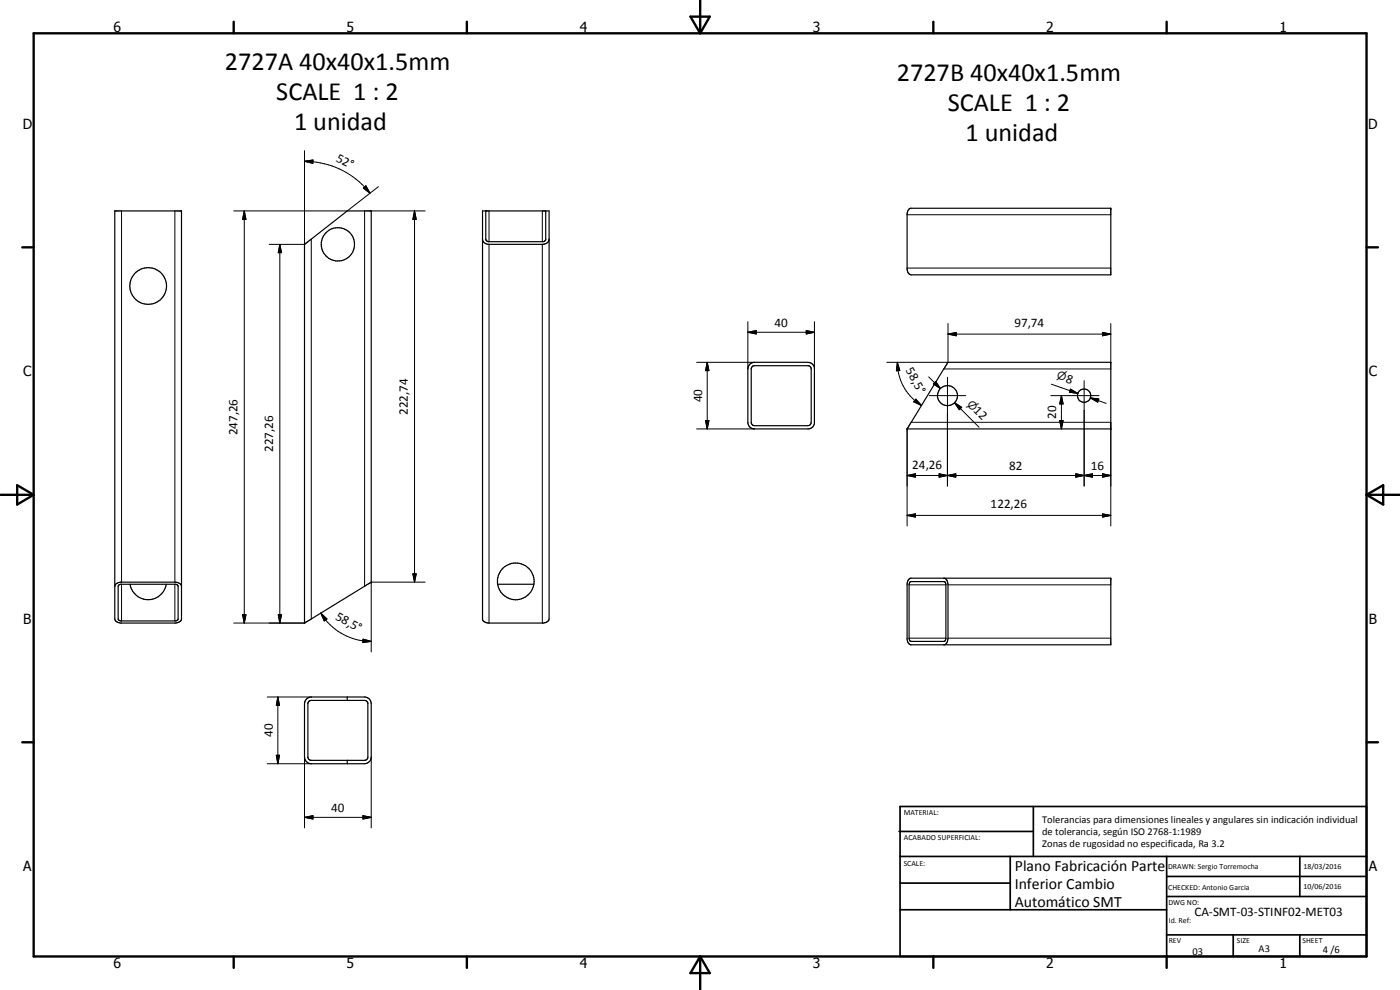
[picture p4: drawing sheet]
<svg xmlns="http://www.w3.org/2000/svg" width="420mm" height="297mm" viewBox="0 0 420 297" stroke-linecap="round" stroke-linejoin="round" font-family="sans-serif">
<g fill="none" stroke="#000" stroke-width=".35">
<path d="M34.4 63.3h20.1v122.4a1.6 1.6 0 0 1-1.7 1.2h-16.7l-1.3-.5-.4-.7zM91.4 73.3l12.8-10h7.2v111.4l-20 12.2zM91.4 73.3h.1M144.8 63.3h20v122.4l-.4 .7-1.3 .5h-16.6l-1.1-.3-.6-.7zM145.8 63.3v8.5l.3 .5 .5 .2 16.8-.1 .4-.5v-8.6M164.8 71.8a1.83 1.83 0 0 1-2 1.5h-16a1.94 1.94 0 0 1-2-1.3M272.9 62.7l.4-.2h60.1v20h-59.9a1.6 1.6 0 0 1-1.3-1.7v-16.7zM225.2 109.2l1.3-.5h16l1.2 .5 .7 1.2v16.6l-.4 1-1.2 .7h-16.7a1.98 1.98 0 0 1-1.7-2v-16l.2-.7zM225.8 109.9l.4-.2h16.4l.5 .2 .3 .8v16l-.3 .8-.6 .2h-16l-.8-.4-.2-.4v-16.4zM284.4 108.8l49-.1v20h-61.2zM34.4 175.9l.4-.7 1.3-.5h16.7a1.6 1.6 0 0 1 1.7 1.2M35.7 175.5l.5-.2h16.5l.5 .2 .3 .4-.1 10.1-.7 .3h-16.5l-.5-.2-.2-.4v-9.8z"/>
<path d="M39 175.3a5.5 5.5 0 0 0 5.5 4.6 5.5 5.5 0 0 0 5.4-4.6M149.3 175.3h10.9M272.9 173.7l.4-.2h60.1v20h-60.1a1.88 1.88 0 0 1-1.1-1.7v-16.6l.2-.9zM273.1 174.7l.2-.2h10.1l.3 .3 .2 16.9-.5 .7h-10.1l-.3-.3-.2-16.6zM283.5 173.5a1.91 1.91 0 0 1 1 2v16l-.2 1.2-.8 .8M92.1 209.6l1.3-.5h16a2 2 0 0 1 2 2v16a2 2 0 0 1-2 2.1h-16a2.07 2.07 0 0 1-2-2.1v-16l.1-.5zM92.6 210.6l.8-.5h16l.6 .3 .4 .5v16.5l-.2 .4-.8 .3h-16.2l-.5-.3-.3-.5v-16.4zM104.2 209.1v1M104.2 228.1v1.1"/>
<circle cx="101.4" cy="73.3" r="5"/>
<circle cx="44.5" cy="85.8" r="5.5"/>
<circle cx="284.4" cy="118.7" r="3"/>
<circle cx="325.3" cy="118.7" r="2.01"/>
<circle cx="154.8" cy="174.4" r="5.5"/>
</g>
<g fill="#000">
<circle cx="163.8" cy="63.3" r=".18"/>
<circle cx="333.4" cy="62.5" r=".18"/>
<circle cx="272.2" cy="128.7" r=".18"/>
<circle cx="333.4" cy="128.7" r=".18"/>
<circle cx="111.4" cy="174.7" r=".18"/>
<circle cx="333.4" cy="173.5" r=".18"/>
</g>
<g fill="none" stroke="#000" stroke-width=".3">
<path d="M91.4 48.4l2.5-.4v1zM91.4 45.2v28.1h-10.6M91.4 48.4a25 25 0 0 1 19.6 9.6M109 56.4l.8-.6 1.2 2.2zM113.6 56l-9.4 7.3h-34.1M36.5 63.3v111.4M52.5 63.3v111.4M73.3 63.3l.5 2.5h-1zM73.3 63.3v123.6M84 73.3l.5 2.5h-1zM84 73.3v113.6M93.4 71.8v113.9"/>
<path d="M109.4 63.3v112.6M111.4 63.3h16.2M124.4 63.3l.5 2.5h-1zM124.4 63.3v111.4M146.8 63.3v9.2M146.8 73.3v113.6M162.8 63.3v9.2M162.8 73.3v113.6M272.2 64.4h61.2M224.4 99.7l2.5-.5v1zM224.4 99.7h20M224.4 96.5v14.2"/>
<path d="M242 99.2l2.4 .5-2.4 .5zM244.4 96.5v14.2M272.2 80.4h61.2M284.5 97.1v11.6h-18.4M330.9 99.7l2.5 .5-2.5 .6zM333.4 97.1v11.6M209.1 108.7h17.4M212.2 108.7l.6 2.5h-1.1zM212.2 108.7v20M269.3 108.7l.7 2.5-1 .1zM269.3 108.7a15.2 15.2 0 0 0 7.3 13M274.9 119.8l1.7 1.9-2.4-1.1z"/>
<path d="M278.7 113.1l3.5 3.5M278.8 118.7h11M280.1 115.2l.7-.7 1.4 2.1zM280.8 114.5l1.4 2.1-2.1-1.4zM283.2 110.7h50.2M284.3 113.2v32.6M284.5 100.2l2.5-.5v1.1zM284.5 100.2h48.9M315.4 118.7h14.4M315.5 115.3l8 2.7M318.5 118.7l.6 2.5h-1.1zM318.5 118.7v10"/>
<path d="M321.1 117.2l2.4 .8M321.3 116.8l2.2 1.2-2.5-.3zM325.4 114.2v31.6M327.2 119.4l2.6 .3-.4 .9zM327.2 119.4l4.8 1.6M209.1 128.7h17.4M211.7 126.2h1.1l-.6 2.5zM272.2 128.7v29.1M273.5 126.7h59.9v31.1M286.5 120.8l2.1 1.4-.7 .7zM286.5 120.8l7.3 7.4M318 126.2h1.1l-.6 2.5z"/>
<path d="M272.2 154.6l2.5-.4v1zM272.2 142.7l2.5-.5v1zM272.2 154.6h61.2M272.2 142.7h61.2M281.8 142.2l2.5 .5-2.5 .5zM281.8 142.2l5 1v-1l-5 1zM284.3 142.7l2.5-.5v1zM322.9 142.2l2.5 .5-2.5 .5zM322.9 142.2l5 1v-1l-5 1zM325.4 142.7l2.5-.5v1zM330.9 154.2l2.5 .4-2.5 .6zM330.9 142.2l2.5 .5-2.5 .5z"/>
<path d="M36.5 175.3v11M52.5 175.3v11M123.9 172.2h1l-.5 2.5zM127.6 174.7h-16.2v20.9M272.8 175.5h11.1M284.5 175.5h48.9M70.1 186.9h21.3M72.8 184.4h1l-.5 2.5zM83.5 184.4h1l-.5 2.5zM96.3 183.9l1.8 1.8-.8 .6zM96.3 183.9a17.8 17.8 0 0 0 15.1 8.5M109 191.8l2.4 .6-2.5 .4z"/>
<path d="M272.8 191.5h11.1M284.5 191.5h48.9M80.2 209.1h13.2M83.4 209.1l.5 2.5h-1zM83.4 209.1v20.1M80.2 229.2h13.2M82.9 226.6h1l-.5 2.6zM91.4 227.1v21.3M111.4 227.1v21.3M91.4 245.2l2.5-.5v1zM91.4 245.2h20M108.9 244.7l2.5 .5-2.5 .5z"/>
</g>
<g fill="none" stroke="#000" stroke-width=".71">
<path d="M10.1 10h400v277h-400zM70.1 6.5v3.5M140.1 6.5v3.5M207.2 5h5.8l-2.9 5zM210.1 0v10M280.1 6.5v3.5M350.1 6.5v3.5M6.7 74.2h3.4M410.1 74.2h3.4M.2 148.5h9.9M5.2 145.6l4.9 2.9-4.9 2.9zM410.1 148.5h10"/>
<path d="M410.1 148.5l5-2.9v5.8zM6.7 222.7h3.4M410.1 222.7h3.4M70.1 287v3.4M140.1 287v3.4M210.1 287v10M210.1 287l2.9 5h-5.8zM280.1 287v3.4M350.1 287v3.4"/>
</g>
<g fill="none" stroke="#000" stroke-width=".51">
<path d="M269.8 249.5h40.3M270.1 242h140v45h-140zM270.1 257h140M303.2 257v16M310.1 242v15M350.1 257v30M390.1 257v12M270.1 265h33.1M270.1 273h80M350.1 269h60M350.1 263h60M350.1 280.5h60"/>
<path d="M370.1 280.5v6.5M390.1 280.5v6.5"/>
</g>
<g fill="#000">
<path d="M91.4 48.4l2.5-.4v1zM109 56.4l.8-.6 1.2 2.2zM73.3 63.3l.5 2.5h-1zM84 73.3l.5 2.5h-1zM124.4 63.3l.5 2.5h-1zM224.4 99.7l2.5-.5v1zM284.5 100.2l2.5-.5v1.1zM212.2 108.7l.6 2.5h-1.1zM242 99.2l2.4 .5-2.4 .5zM269.3 108.7l.7 2.5-1 .1zM280.8 114.5l1.4 2.1-2.1-1.4zM321.3 116.8l2.2 1.2-2.5-.3z"/>
<path d="M327.2 119.4l2.6 .3-.4 .9zM330.9 99.7l2.5 .5-2.5 .6zM211.7 126.2h1.1l-.6 2.5zM274.9 119.8l1.7 1.9-2.4-1.1zM286.5 120.8l2.1 1.4-.7 .7zM318 126.2h1.1l-.6 2.5zM318.5 118.7l.6 2.5h-1.1zM272.2 154.6l2.5-.4v1zM272.2 142.7l2.5-.5v1zM281.8 142.2l2.5 .5-2.5 .5zM284.3 142.7l2.5-.5v1zM322.9 142.2l2.5 .5-2.5 .5z"/>
<path d="M325.4 142.7l2.5-.5v1zM330.9 154.2l2.5 .4-2.5 .6zM330.9 142.2l2.5 .5-2.5 .5zM123.9 172.2h1l-.5 2.5zM72.8 184.4h1l-.5 2.5zM83.5 184.4h1l-.5 2.5zM96.3 183.9l1.8 1.8-.8 .6zM109 191.8l2.4 .6-2.5 .4zM83.4 209.1l.5 2.5h-1zM82.9 226.6h1l-.5 2.6zM91.4 245.2l2.5-.5v1zM108.9 244.7l2.5 .5-2.5 .5z"/>
</g>
<g font-size="7.9">
<text x="67.5" y="20.9">2727A 40x40x1.5mm</text>
<text x="82.9" y="29.9">SCALE 1 : 2</text>
<text x="269.1" y="24.2">2727B 40x40x1.5mm</text>
<text x="284.4" y="33.2">SCALE 1 : 2</text>
<text x="88.3" y="38.9">1 unidad</text>
<text x="289.8" y="42.2">1 unidad</text>
</g>
<g font-size="4.7">
<text x="304.6" y="261.2">Plano Fabricación Parte</text>
<text x="304.6" y="266.6">Inferior Cambio</text>
<text x="304.6" y="272">Automático SMT</text>
</g>
<g font-size="4.2">
<text x="34" y="9.6">6</text>
<text x="104" y="9.6">5</text>
<text x="174" y="9.6">4</text>
<text x="244" y="9.6">3</text>
<text x="314" y="9.6">2</text>
<text x="384" y="9.6">1</text>
<text x="6.8" y="38.7">D</text>
<text x="410.6" y="38.7">D</text>
<text x="7" y="112.9">C</text>
<text x="410.8" y="112.9">C</text>
<text x="7" y="187.1">B</text>
<text x="410.8" y="187.1">B</text>
<text x="7" y="261.4">A</text>
<text x="410.8" y="261.4">A</text>
<text x="34" y="290.4">6</text>
<text x="104" y="290.4">5</text>
<text x="174" y="290.4">4</text>
<text x="244" y="290.4">3</text>
<text x="314" y="290.4">2</text>
<text x="384" y="290.4">1</text>
</g>
<g font-size="3.9">
<text x="100.7" y="48.4" transform="rotate(26 100.7 48.4)">52°</text>
<text x="232.5" y="98.2">40</text>
<text x="304.4" y="98.2">97,74</text>
<text x="271.7" y="111.1" transform="rotate(61 271.7 111.1)">58,5°</text>
<text x="319.6" y="114.5" transform="rotate(19 319.6 114.5)">8</text>
<text x="122.4" y="124.5" transform="rotate(-90 122.4 124.5)">222,74</text>
<text x="210.7" y="120.7" transform="rotate(-90 210.7 120.7)">40</text>
<text x="292" y="123.4" transform="rotate(45 292 123.4)">12</text>
<text x="317" y="125.7" transform="rotate(-90 317 125.7)">20</text>
<text x="71.2" y="130.6" transform="rotate(-90 71.2 130.6)">247,26</text>
<text x="81.9" y="135.6" transform="rotate(-90 81.9 135.6)">227,26</text>
<text x="273.8" y="140.6">24,26</text>
<text x="302.8" y="141.1">82</text>
<text x="327.4" y="141.1">16</text>
<text x="297.3" y="152.6">122,26</text>
<text x="100.5" y="185.8" transform="rotate(29 100.5 185.8)">58,5°</text>
<text x="81.9" y="221.1" transform="rotate(-90 81.9 221.1)">40</text>
<text x="99.4" y="243.7">40</text>
<text x="358.5" y="275">CA-SMT-03-STINF02-MET03</text>
</g>
<g font-size="3.3">
<text x="317" y="113.5" transform="rotate(19 317 113.5)">⌀</text>
<text x="290" y="121.4" transform="rotate(45 290 121.4)">⌀</text>
</g>
<g font-size="3.1">
<text x="312.7" y="246.8">Tolerancias para dimensiones lineales y angulares sin indicación individual</text>
<text x="312.7" y="250.4">de tolerancia, según ISO 2768-1:1989</text>
<text x="312.7" y="254">Zonas de rugosidad no especificada, Ra 3.2</text>
<text x="357.9" y="286.4">03</text>
<text x="377.7" y="285.6">A3</text>
<text x="397" y="285.9">4 /6</text>
</g>
<g font-size="2.4">
<text x="271.2" y="244.4">MATERIAL:</text>
<text x="271.3" y="252">ACABADO SUPERFICIAL:</text>
<text x="271.2" y="259.7">SCALE:</text>
<text x="350.6" y="260.8">DRAWN: Sergio Torremocha</text>
<text x="391.2" y="260.6">18/03/2016</text>
<text x="350.6" y="267">CHECKED: Antonio Garcia</text>
<text x="391.2" y="266.7">10/06/2016</text>
<text x="350.6" y="271.4">DWG NO:</text>
<text x="350.8" y="276.9">Id. Ref:</text>
<text x="350.8" y="282.8">REV</text>
<text x="371.2" y="282.9">SIZE</text>
<text x="390.9" y="282.9">SHEET</text>
</g>
</svg>
